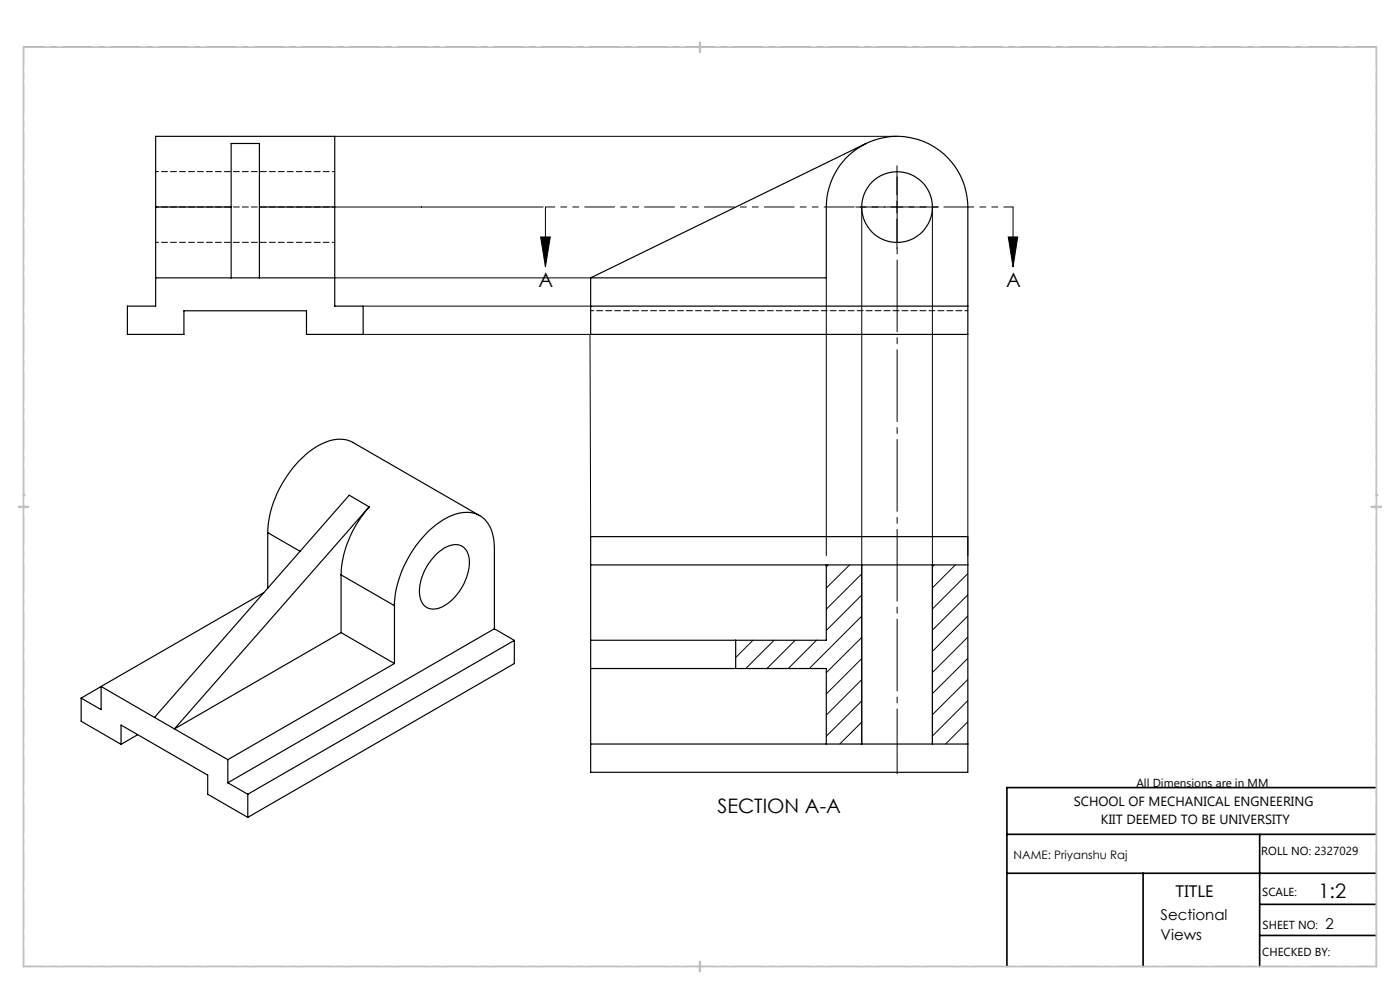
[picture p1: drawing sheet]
<svg xmlns="http://www.w3.org/2000/svg" width="297mm" height="210mm" viewBox="0 0 297 210" stroke-linecap="round" stroke-linejoin="round" font-family="sans-serif">
<g fill="none" stroke="#000" stroke-width=".21">
<path d="M71 28.9h119.3M190.3 35.2v6.2M71 43.9h44.2M71 58.9h54.3M114.7 50.3h2l-1 6.3zM115.7 43.9v12.7M175.3 58.9v59M181.5 43.9h6.2M182.8 43.9v113.9M189 43.9h2.6M190.3 42.6v2.6M190.3 46.5v6.2"/>
<path d="M192.8 43.9h6.3M197.8 43.9v113.9M213.9 50.3h2l-1 6.3zM214.9 43.9v12.7M77 70.9h48.3M77 64.9h48.3M125.2 70.9l.1 42.9M205.3 70.9v47"/>
</g>
<path d="M190.3 37.6v126.6" fill="none" stroke="#000" stroke-width=".21" stroke-dasharray="15.2 1.3 1.3 1.3" stroke-dashoffset="1.5"/>
<path d="M214.9 43.9h-99.2" fill="none" stroke="#000" stroke-width=".21" stroke-dasharray="6.3 1.3 1.3 1.3 1.3 1.3" stroke-dashoffset="4.4"/>
<path d="M5 10h287M5 205h287" fill="none" stroke="#000" stroke-width=".21" stroke-dasharray="6.3 1.3 1.3 1.3" stroke-dashoffset="1.9"/>
<path d="M5 10v195M292 10v195" fill="none" stroke="#000" stroke-width=".21" stroke-dasharray="6.3 1.3 1.3 1.3" stroke-dashoffset="2.2"/>
<path d="M213.6 177h78.4M267.2 177v28M292 167.1h-78.4v37.9M213.6 185.2h78.4M242.5 185.2v19.8M267.2 191.8h24.8M267.2 198.4h24.8" fill="none" stroke="#000" stroke-width=".35"/>
<path d="M292 167.1v37.9h-78.4" fill="none" stroke="#c0c0c0" stroke-width=".21"/>
<path d="M5 10h287v195h-287z" fill="none" stroke="#c0c0c0" stroke-width=".35"/>
<path d="M148.5 9v2M4 107.5h2M291 107.5h2M148.5 204v2" fill="none" stroke="#c0c0c0" stroke-width=".5"/>
<path d="M4.7 105a.25 .25 0 0 1 .5 0 .25 .25 0 0 1-.5 0zM291.7 105a.25 .25 0 0 1 .5 0 .25 .25 0 0 1-.5 0zM148.2 10a.25 .25 0 0 1 .5 0 .25 .25 0 0 1-.5 0zM148.2 205a.25 .25 0 0 1 .5 0 .25 .25 0 0 1-.5 0z" fill="#c0c0c0"/>
<path d="M213.9 50.3h2l-1 6.3zM114.7 50.3h2l-1 6.3z" fill="#000"/>
<g fill="none" stroke="#000" stroke-width=".25">
<path d="M183.7 30.4l-58.4 28.5M33 43.9v-15h38v15M33 43.9v21h-6v6h12v-5h26v5h12v-6h-6v-21M33 58.9h38M33 43.9h16M49 58.9v-28.5h6v28.5M55 43.9h16M125.3 58.9h50v-15a15 15 0 0 1 15-15 15 15 0 0 1 15 15v27h-80zM125.3 64.9h80M56.8 113v11.8M56.8 113l6.8 3.9M78.3 107.5a23.5 23.5 0 0 0-5.9 14.4"/>
<path d="M78.3 107.5l-4.2-2.5-41.3 47.2M78.3 107.5l-41.3 47.1M92.3 117.9a6 6 0 0 1 4.9-2.3 3.4 3.4 0 0 1 2.4 3.7 11.3 11.3 0 0 1-6.4 9.7 2.91 2.91 0 0 1-4.1-2.4 11.1 11.1 0 0 1 3.2-8.7zM101.8 109.4l-26.9-15.5a7.1 7.1 0 0 0-7.1 .5 23.4 23.4 0 0 0-11 18.6M125.3 113.8h80v50h-80zM125.3 119.8h57.5M175.3 119.8v16h-50M182.8 119.8h15M182.8 119.8v38M197.8 119.8v38M197.8 119.8h7.5M56 125.7l-34.6 19.9"/>
<path d="M72.4 121.9v12.3M72.4 134.2l-35.4 20.4M72.4 134.2l11.3 6.5M72.4 121.9l11.3 6.6M83.7 128.5a23.3 23.3 0 0 1 11-18.6 6.9 6.9 0 0 1 7.7-.1 8 8 0 0 1 2.5 6.4v17.2M83.7 128.5v12.2M104.9 133.4l-56.6 32.6M104.9 133.4l4.2 2.4M109.1 135.8l-56.5 32.7M109.1 135.8v4.9l-56.5 32.7M156.1 135.8v6M17.2 148.1v4.9l8.5 4.9"/>
<path d="M21.4 145.6v4.9l-4.2-2.4M21.4 145.6l11.4 6.6M21.4 145.6l-4.2 2.5M25.7 157.9v-4.1l18.4 10.6v4.1l8.5 4.9M29.2 155.8l-3.5 2.1M32.8 152.2l4.2 2.4M37 154.6l11.3 6.5M83.7 140.7l-35.4 20.4M125.3 141.8h50v16M125.3 157.8h57.5M182.8 157.8h15M197.8 157.8h7.5"/>
<path d="M48.3 161.1v4.9M48.3 166l4.3 2.5M52.6 168.5v4.9"/>
<circle cx="190.3" cy="43.9" r="7.5"/>
</g>
<path d="M205.3 65.9h-80" fill="none" stroke="#000" stroke-width=".21" stroke-dasharray="1.3 .6" stroke-dashoffset=".6"/>
<path d="M71 36.4h-38M33 43.9h38M33 51.4h38" fill="none" stroke="#000" stroke-width=".21" stroke-dasharray="1.3 .6" stroke-dashoffset=".7"/>
<g fill="none" stroke="#000" stroke-width=".21">
<path d="M175.7 119.8l-.4 .5M180.2 119.8l-4.9 4.9M198.2 119.8l-.4 .4M202.7 119.8l-4.9 4.9M159.7 135.8l-3.6 3.7M164.2 135.8l-6 6M168.7 135.8l-6 6M173.2 135.8l-6 6M182.8 121.7l-7.5 7.5M182.8 126.2l-7.5 7.5M182.8 130.7l-11.1 11.1M182.8 135.2l-7.5 7.5"/>
<path d="M182.8 139.7l-7.5 7.5M205.3 121.7l-7.5 7.5M205.3 130.7l-7.5 7.5M205.3 135.1l-7.5 7.6M205.3 126.2l-7.5 7.5M205.3 139.7l-7.5 7.4M182.8 144.2l-7.5 7.5M182.8 148.7l-7.5 7.5M182.8 153.2l-4.6 4.6M182.8 157.6l-.2 .2M205.3 144.1l-7.5 7.5M205.3 148.6l-7.5 7.5"/>
<path d="M205.3 153.1l-4.7 4.7M205.3 157.6l-.2 .2"/>
</g>
<g font-size="4.2">
<text x="114.2" y="60.9">A</text>
<text x="213.4" y="60.9">A</text>
<text x="152.2" y="172.4">SECTION A-A</text>
<text x="279.7" y="190.4">1:2</text>
</g>
<text font-size="3.5" x="249.4" y="190.4">TITLE</text>
<g font-size="3.2">
<text x="246.2" y="195.1">Sectional</text>
<text x="281.2" y="197.1">2</text>
<text x="246.2" y="199.3">Views</text>
</g>
<g font-size="2.8">
<text x="227.8" y="170.9">SCHOOL OF MECHANICAL ENGNEERING</text>
<text x="233.6" y="174.8">KIIT DEEMED TO BE UNIVERSITY</text>
</g>
<g font-size="2.5">
<text x="241.1" y="166.9">All Dimensions are in MM</text>
<text x="215" y="182.3">NAME: Priyanshu Raj</text>
<text x="267.6" y="181.4">ROLL NO: 2327029</text>
<text x="267.8" y="190">SCALE:</text>
<text x="267.8" y="197">SHEET NO:</text>
<text x="267.8" y="202.9">CHECKED BY:</text>
</g>
</svg>
